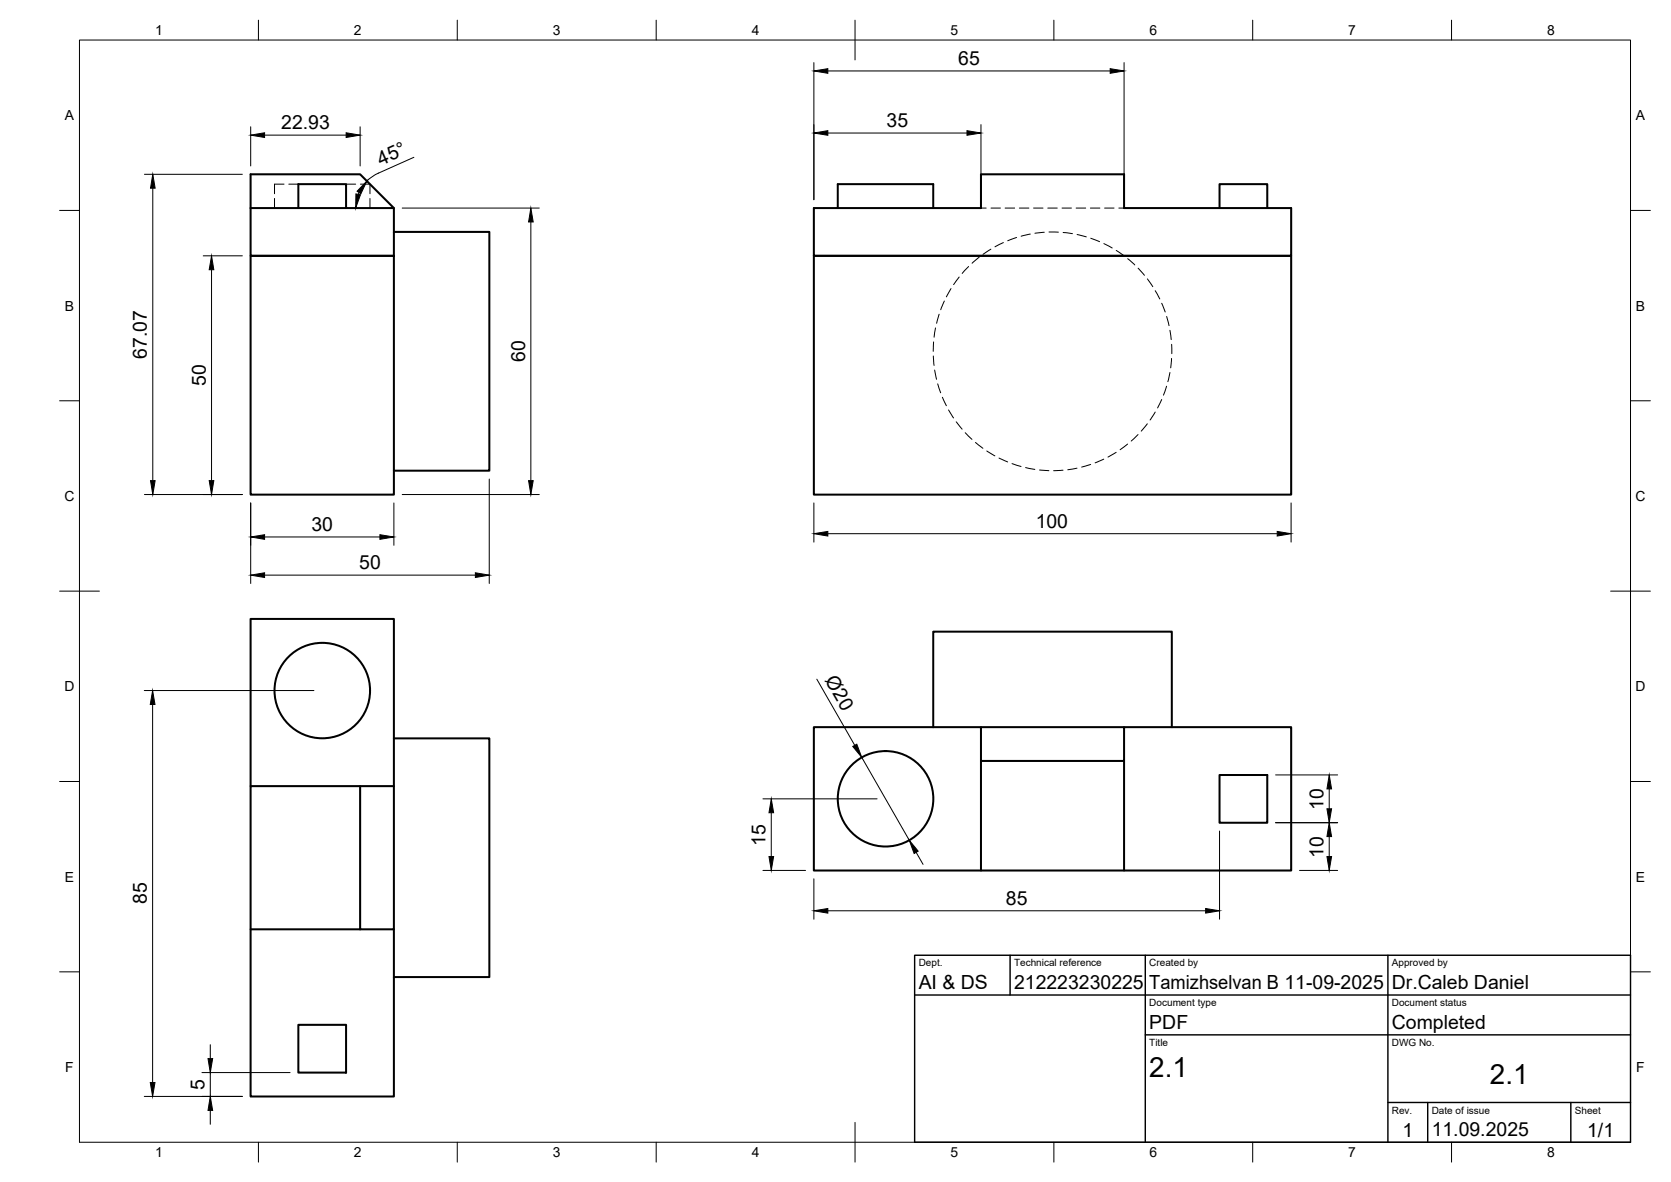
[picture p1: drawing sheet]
<svg xmlns="http://www.w3.org/2000/svg" width="420mm" height="297mm" viewBox="0 0 420 297" stroke-linecap="round" stroke-linejoin="round" font-family="sans-serif">
<!-- layer: Visible -->
<g fill="none" stroke="#000" stroke-width=".51">
<path d="M63 43.8h27.6l8.4 8.5h-36zM63 52.3v12h36v-12M75 52.3v-6h12v6M99 58.3h24v60h-24M204.6 52.3h42.1v-8.5h35.9v8.5h42.1v12h-120.1zM210.7 52.3v-6h24v6M306.6 52.3v-6h12v6M63 64.3h36v60h-36zM204.6 64.3h120.1v60h-120.1zM63 197.6v-42.1h36v42.1M90.6 197.6h-27.6v78h36v-42.1M99 185.6h24v59.9h-24"/>
<path d="M234.7 182.7v-24h59.9v24M246.7 182.7h-42.1v36.1h42.1M282.6 191.2h-35.9v-8.5h35.9v36.1M282.6 182.7h42.1v36.1h-78v-27.6M306.6 194.8h12v12h-12zM63 233.5h36v-35.9h-8.4v35.9M75 257.5h12v12h-12z"/>
<circle cx="81" cy="173.5" r="12"/>
<circle cx="222.7" cy="200.8" r="12"/>
</g>
<!-- layer: Hidden -->
<g fill="none" stroke="#000" stroke-width=".25">
<path d="M69 49.9v2.4M71.4 46.3h-2.4v2.4M72.6 46.3h2.4M87 46.3h2.4M90.6 46.3h2.4v2.4M93 49.9v2.4M246.7 52.3h1.3M249.2 52.3h2.3M252.7 52.3h2.4M255.6 59.7l-2.2 .8M256.3 52.3h2.4M259.1 58.8l-2.3 .6"/>
<path d="M259.9 52.3h2.4M262.6 58.4l-2.4 .2M263.5 52.3h2.3M263.8 58.3h2.3M267 52.3h2.4M267.3 58.4l2.4 .3M270.6 52.3h2.4M270.8 58.9l2.3 .6M274.2 52.3h2.4M274.3 59.9l2.2 .8M277.7 52.3h2.4M281.3 52.3h1.3"/>
<path d="M236.1 79l-.6 2.2M237.4 75.7l-.9 2.1M239.1 72.5l-1.1 2.1M241.2 69.6l-1.4 1.9M243.5 67l-1.6 1.7M246.2 64.6l-1.8 1.6M249.2 62.6l-2 1.3M252.3 61l-2.1 1M277.6 61.2l2.1 1.1M280.7 62.9l1.9 1.4M283.5 65l1.8 1.6M286.2 67.4l1.6 1.8"/>
<path d="M288.5 70.1l1.4 1.9M290.5 73.1l1.1 2M292.1 76.2l.9 2.2M293.3 79.5l.6 2.3M234.7 89.5l.2 2.3M234.7 85.9v2.4M235 93l.5 2.3M235.2 82.4l-.3 2.3M235.8 96.5l.7 2.2M237 99.8l1 2.2M293.3 97.1l-.8 2.2M294.2 83l.3 2.4"/>
<path d="M294.2 93.6l-.6 2.3M294.6 90.1l-.2 2.3M294.6 86.5v2.4M238.5 103l1.3 2M240.4 106l1.5 1.9M242.7 108.7l1.7 1.7M245.3 111.2l1.8 1.5M248.1 113.3l2 1.3M251.2 115.1l2.2 1M254.5 116.5l2.2 .7M257.9 117.5l2.3 .5M261.4 118.1l2.3 .2"/>
<path d="M267.3 118.2l-2.4 .1M270.8 117.7l-2.3 .4M274.2 116.7l-2.2 .7M277.5 115.4l-2.1 .9M280.6 113.7l-2 1.2M283.5 111.6l-1.9 1.4M286.2 109.2l-1.8 1.6M288.5 106.5l-1.5 1.8M290.5 103.6l-1.3 1.9M292.1 100.4l-1 2.1"/>
</g>
<!-- layer: BORDER -->
<g fill="none" stroke="#000" stroke-width=".25">
<path d="M20 10.1h390v276.9h-390zM65 5.1v5M115 5.1v5M165 5.1v5M215 5.1v10M265 5.1v5M315 5.1v5M365 5.1v5M15 52.9h5M410 52.9h5M15 100.7h5M410 100.7h5"/>
<path d="M15 148.6h10M405 148.6h10M15 196.4h5M410 196.4h5M15 244.2h5M410 244.2h5M65 287v5M115 287v5M165 287v5M215 282.1v9.9M265 287v5M315 287v5"/>
<path d="M365 287v5"/>
</g>
<!-- layer: TITLEBLOCK -->
<path d="M230 240.1h180v46.9h-180zM230 250h180M254 240.1v9.9M288 240.1v46.9M349 240.1v46.9M288 260.1h122M349 277.1h61M359 277.1v9.9M395 277.1v9.9" fill="none" stroke="#000" stroke-width=".36"/>
<!-- layer: FD_Dimensions -->
<g fill="none" stroke="#000" stroke-width=".25">
<path d="M204.6 15.7v34.5M208.2 17.8h70.9M282.6 15.7v34.5M63 31.9v9.8M66.5 34h20.5M90.6 31.9v9.8M104.1 39.5l-9 4M208.2 33.4h34.9M246.7 31.3v18.9M36.3 43.8h24.6M38.4 47.3v73.5M90.3 48.4l-.2 .4"/>
<path d="M95.1 43.5l-1.5 .9-1.3 1.1M101.1 52.3h34.5M133.5 55.8v65M51.1 64.3h9.8M53.2 67.8v53M36.3 124.3h24.6M63 126.4v20.2M66.5 134.9h29M99 126.4v10.6M101.1 124.3h34.5M123 120.4v26.2M204.6 126.4v9.8"/>
<path d="M208.2 134.1h112.9M324.6 126.4v9.8M66.5 144.5h53M36.3 173.5h42.6M38.4 177v95M205.4 170.7l9.5 16.6M216.7 190.3l11.9 20.8M320.7 194.7h15.6M334.2 198.3v4.9M191.8 218.7h10.7M191.8 200.8h28.7M193.9 204.2v11.1"/>
<path d="M230.4 214.2l1.7 3M306.6 208.8v22.2M320.7 206.7h15.6M326.7 218.7h9.6M334.2 210.2v5.1M204.6 220.8v10.2M208.2 228.9h94.9M36.3 275.5h24.6M50.8 269.5h22.1M52.9 262.5v3.5M52.9 269.5v6M52.9 279v3.5"/>
</g>
<g fill="#000" stroke="#000" stroke-width=".25">
<path d="M204.6 17.8l3.6-.5v1.1zM279.1 17.3l3.5 .5-3.5 .6zM63 34l3.5-.6v1.2zM87 33.4l3.6 .6-3.6 .6zM204.6 33.4l3.6-.6v1.2zM243.1 32.8l3.6 .6-3.6 .6zM38.4 43.8l.6 3.5h-1.2zM92.2 45.5l-1.5 3.2-.9-.6zM89.5 48.7l1.1 .2-1.2 3.4zM133.5 52.3l.6 3.5h-1.2zM53.2 64.3l.6 3.5h-1.2zM37.8 120.8h1.2l-.6 3.5z"/>
<path d="M52.6 120.8h1.2l-.6 3.5zM63 134.9l3.5-.5v1.1zM95.5 134.4l3.5 .5-3.5 .6zM132.9 120.8h1.2l-.6 3.5zM204.6 134.1l3.6-.6v1.2zM321.1 133.5l3.5 .6-3.5 .6zM63 144.5l3.5-.6v1.2zM119.5 143.9l3.5 .6-3.5 .6zM38.4 173.5l.6 3.5h-1.2zM214.4 187.6l1-.6 1.3 3.3zM334.2 194.7l.6 3.6h-1.1zM193.4 215.3h1.1l-.6 3.4z"/>
<path d="M193.9 200.8l.6 3.4h-1.1zM228.6 211.1l2.3 2.8-1.1 .6zM333.7 215.3h1.1l-.6 3.4zM334.2 206.7l.6 3.5h-1.1zM333.7 203.2h1.1l-.6 3.5zM204.6 228.9l3.6-.6v1.2zM303.1 228.3l3.5 .6-3.5 .6zM37.8 272h1.2l-.6 3.5zM52.9 275.5l.6 3.5h-1.2zM52.3 266h1.2l-.6 3.5z"/>
</g>
<g font-size="7">
<text x="289" y="270.6">2.1</text>
<text x="374.6" y="272.3">2.1</text>
</g>
<g font-size="4.9">
<text x="240.9" y="16.4">65</text>
<text x="70.7" y="32.5">22.93</text>
<text x="222.9" y="32">35</text>
<text x="95.8" y="41.6" transform="rotate(-24 95.8 41.6)">45°</text>
<text x="37" y="90.1" transform="rotate(-90 37 90.1)">67.07</text>
<text x="132" y="91" transform="rotate(-90 132 91)">60</text>
<text x="51.7" y="97" transform="rotate(-90 51.7 97)">50</text>
<text x="78.3" y="133.5">30</text>
<text x="260.4" y="132.7">100</text>
<text x="90.3" y="143.1">50</text>
<text x="207.3" y="170.9" transform="rotate(60 207.3 170.9)">Ø20</text>
<text x="332.8" y="203.6" transform="rotate(-90 332.8 203.6)">10</text>
<text x="192.5" y="212.6" transform="rotate(-90 192.5 212.6)">15</text>
<text x="332.8" y="215.6" transform="rotate(-90 332.8 215.6)">10</text>
<text x="36.9" y="227.3" transform="rotate(-90 36.9 227.3)">85</text>
<text x="252.9" y="227.4">85</text>
<text x="231" y="248.5">AI &amp; DS</text>
<text x="255" y="248.5">212223230225</text>
<text x="289" y="248.5">Tamizhselvan B 11-09-2025</text>
<text x="350" y="248.5">Dr.Caleb Daniel</text>
<text x="289" y="258.6">PDF</text>
<text x="350" y="258.6">Completed</text>
<text x="51.4" y="273.9" transform="rotate(-90 51.4 273.9)">5</text>
<text x="352.6" y="285.7">1</text>
<text x="360" y="285.5">11.09.2025</text>
<text x="399.1" y="285.7">1/1</text>
</g>
<g font-size="3.5">
<text x="39" y="8.8">1</text>
<text x="89" y="8.8">2</text>
<text x="139" y="8.8">3</text>
<text x="189" y="8.8">4</text>
<text x="239" y="8.8">5</text>
<text x="289" y="8.8">6</text>
<text x="339" y="8.8">7</text>
<text x="389" y="8.8">8</text>
<text x="16.3" y="30.2">A</text>
<text x="411.3" y="30.2">A</text>
<text x="16.3" y="78">B</text>
<text x="411.3" y="78">B</text>
<text x="16.2" y="125.9">C</text>
<text x="411.2" y="125.9">C</text>
<text x="16.2" y="173.7">D</text>
<text x="411.2" y="173.7">D</text>
<text x="16.3" y="221.6">E</text>
<text x="411.3" y="221.6">E</text>
<text x="16.4" y="269.4">F</text>
<text x="411.4" y="269.4">F</text>
<text x="39" y="290.8">1</text>
<text x="89" y="290.8">2</text>
<text x="139" y="290.8">3</text>
<text x="189" y="290.8">4</text>
<text x="239" y="290.8">5</text>
<text x="289" y="290.8">6</text>
<text x="339" y="290.8">7</text>
<text x="389" y="290.8">8</text>
</g>
<g font-size="2.5">
<text x="231" y="242.9">Dept.</text>
<text x="255" y="242.9">Technical reference</text>
<text x="289" y="242.9">Created by</text>
<text x="350" y="242.9">Approved by</text>
<text x="289" y="252.8">Document type</text>
<text x="350" y="252.8">Document status</text>
<text x="289" y="262.9">Title</text>
<text x="350" y="262.9">DWG No.</text>
<text x="350" y="279.9">Rev.</text>
<text x="360" y="279.9">Date of issue</text>
<text x="396" y="279.9">Sheet</text>
</g>
</svg>
